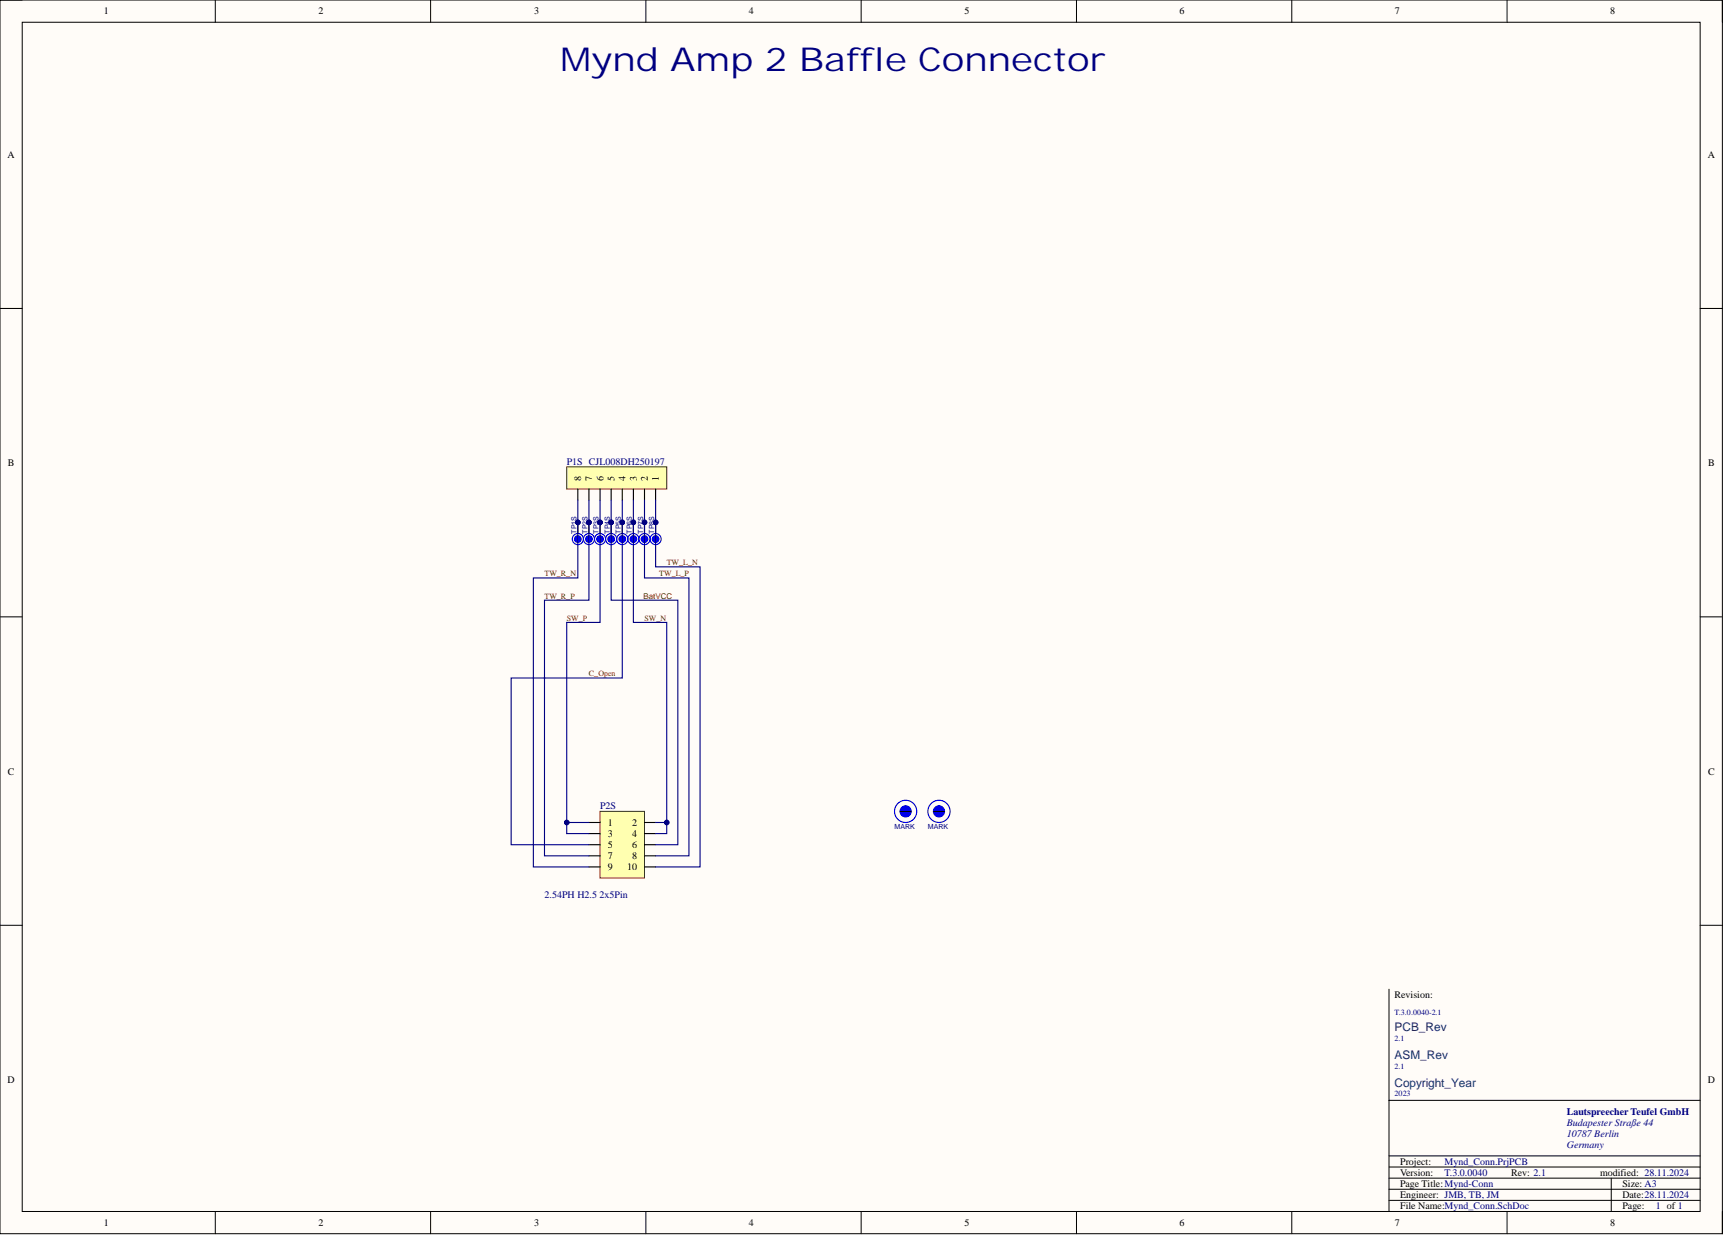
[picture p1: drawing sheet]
<svg xmlns="http://www.w3.org/2000/svg" width="393mm" height="282mm" viewBox="0 0 393 282" stroke-linecap="round" stroke-linejoin="round" font-family="sans-serif">
<path d="M0 0h392.7v281.3h-392.7z" fill-rule="evenodd" fill="#fffcf8"/>
<path d="M0 0h392.7v281.3h-392.7z" fill="none" stroke="#000" stroke-width=".23"/>
<path d="M5.1 5.1h382.6v271.2h-382.6z" fill-rule="evenodd" fill="#fffcf8"/>
<g fill="none" stroke="#000" stroke-width=".23">
<path d="M0 0h5.1M5.1 5.1h382.6v271.2h-382.6zM49.1 0v5.1M98.2 0v5.1M147.3 0v5.1M196.4 0v5.1M245.5 0v5.1M294.6 0v5.1M343.7 0v5.1M387.7 0h5v5.1M0 70.3h5.1M387.7 70.3h5"/>
<path d="M0 140.7h5.1M387.7 140.7h5M0 211h5.1M387.7 211h5M316.7 225.6v50.7M316.7 250.9h71M49.1 276.3v5M98.2 276.3v5M147.3 276.3v5M196.4 276.3v5M245.5 276.3v5M294.6 276.3v5"/>
<path d="M316.7 266.1h71M316.7 268.7h71M316.7 271.2h71M316.7 273.7h71M316.7 263.6h71M343.7 276.3v5M367.4 268.7v7.6M392.7 276.3v5"/>
</g>
<path d="M129.2 106.5h22.8v5h-22.8z" fill-rule="evenodd" fill="#ffffb0"/>
<path d="M129.2 106.5h22.8v5h-22.8z" fill="none" stroke="#800000" stroke-width=".23"/>
<path d="M131.8 111.5v2.6M134.3 111.5v2.6M136.8 111.5v2.6M139.4 111.5v2.6M141.9 111.5v2.6M144.4 111.5v2.6M147 111.5v2.6M149.5 111.5v2.6" fill="none" stroke="#000" stroke-width=".25"/>
<path d="M136.8 185h10.2v15.2h-10.2z" fill-rule="evenodd" fill="#ffffb0"/>
<path d="M136.8 185h10.2v15.2h-10.2z" fill="none" stroke="#800000" stroke-width=".23"/>
<path d="M134.3 187.6h2.5M134.3 190.1h2.5M134.3 192.6h2.5M134.3 195.2h2.5M134.3 197.7h2.5M147 187.6h2.5M147 190.1h2.5M147 192.6h2.5M147 195.2h2.5M147 197.7h2.5" fill="none" stroke="#000" stroke-width=".25"/>
<circle cx="206.5" cy="185" r="2.54" fill="none" stroke="#00f" stroke-width=".25"/>
<circle cx="206.5" cy="185" r="1.27" fill="#00f"/>
<g fill="none" stroke="#00f" stroke-width=".25">
<circle cx="206.5" cy="185" r="1.27"/>
<circle cx="214.1" cy="185" r="2.54"/>
</g>
<path d="M205.2 185h2.6" fill="none" stroke="#000" stroke-width=".25"/>
<circle cx="214.1" cy="185" r="1.27" fill="#00f"/>
<g fill="none" stroke="#00f" stroke-width=".25">
<circle cx="131.8" cy="122.9" r="1.27"/>
<circle cx="214.1" cy="185" r="1.27"/>
</g>
<path d="M212.8 185h2.6" fill="none" stroke="#000" stroke-width=".25"/>
<circle cx="131.8" cy="122.9" r=".76" fill="#00f"/>
<g fill="none" stroke="#00f" stroke-width=".25">
<circle cx="131.8" cy="122.9" r=".76"/>
<circle cx="134.3" cy="122.9" r="1.27"/>
</g>
<circle cx="134.3" cy="122.9" r=".76" fill="#00f"/>
<g fill="none" stroke="#00f" stroke-width=".25">
<circle cx="134.3" cy="122.9" r=".76"/>
<circle cx="136.8" cy="122.9" r="1.27"/>
</g>
<circle cx="136.8" cy="122.9" r=".76" fill="#00f"/>
<g fill="none" stroke="#00f" stroke-width=".25">
<circle cx="136.8" cy="122.9" r=".76"/>
<circle cx="139.4" cy="122.9" r="1.27"/>
</g>
<circle cx="139.4" cy="122.9" r=".76" fill="#00f"/>
<g fill="none" stroke="#00f" stroke-width=".25">
<circle cx="139.4" cy="122.9" r=".76"/>
<circle cx="141.9" cy="122.9" r="1.27"/>
</g>
<circle cx="141.9" cy="122.9" r=".76" fill="#00f"/>
<g fill="none" stroke="#00f" stroke-width=".25">
<circle cx="141.9" cy="122.9" r=".76"/>
<circle cx="144.4" cy="122.9" r="1.27"/>
</g>
<circle cx="144.4" cy="122.9" r=".76" fill="#00f"/>
<g fill="none" stroke="#00f" stroke-width=".25">
<circle cx="144.4" cy="122.9" r=".76"/>
<circle cx="147" cy="122.9" r="1.27"/>
</g>
<circle cx="147" cy="122.9" r=".76" fill="#00f"/>
<g fill="none" stroke="#00f" stroke-width=".25">
<circle cx="147" cy="122.9" r=".76"/>
<circle cx="149.5" cy="122.9" r="1.27"/>
</g>
<circle cx="149.5" cy="122.9" r=".76" fill="#00f"/>
<circle cx="149.5" cy="122.9" r=".76" fill="none" stroke="#00f" stroke-width=".25"/>
<path d="M134.3 114.1v22.8h-10.1v58.3h10.1M141.9 114.1v40.5h-25.3v38h17.7M147 114.1v17.7h10.1v63.4h-7.6M149.5 114.1v15.2h10.1v68.4h-10.1M129.2 187.6h5.1" fill="none" stroke="#000080" stroke-width=".25"/>
<circle cx="129.2" cy="187.6" r=".51" fill="#000080"/>
<circle cx="129.2" cy="187.6" r=".51" fill="none" stroke="#000080" stroke-width=".23"/>
<path d="M131.8 114.1v17.7h-10.2v65.9h12.7M144.4 114.1v27.8h7.6v48.2h-2.5" fill="none" stroke="#000080" stroke-width=".25"/>
<circle cx="152" cy="187.6" r=".51" fill="#000080"/>
<circle cx="152" cy="187.6" r=".51" fill="none" stroke="#000080" stroke-width=".23"/>
<path d="M149.5 187.6h2.5" fill="none" stroke="#000080" stroke-width=".25"/>
<circle cx="152" cy="187.6" r=".51" fill="#000080"/>
<circle cx="152" cy="187.6" r=".51" fill="none" stroke="#000080" stroke-width=".23"/>
<path d="M136.8 114.1v27.8h-7.6v48.2h5.1M139.4 114.1v22.8h15.2v55.7h-5.1" fill="none" stroke="#000080" stroke-width=".25"/>
<circle cx="129.2" cy="187.6" r=".51" fill="#000080"/>
<circle cx="129.2" cy="187.6" r=".51" fill="none" stroke="#000080" stroke-width=".23"/>
<text font-size="7.5" fill="#000080" x="127.7" y="16.2">Mynd Amp 2 Baffle Connector</text>
<g font-size="3.5" fill="#000080">
<text x="131.2" y="121">PITP1S01</text>
<text x="133.7" y="121">PITP2S01</text>
<text x="136.5" y="121">PITP3S01</text>
<text x="139" y="121">PITP4S01</text>
<text x="141.5" y="121">PITP5S01</text>
<text x="143.9" y="121">PITP6S01</text>
<text x="146.4" y="121">PITP7S01</text>
<text x="148.9" y="121">PITP8S01</text>
</g>
<g font-size="2.7" fill="#073763">
<text x="318" y="235.1">PCB_Rev</text>
<text x="318" y="241.5">ASM_Rev</text>
<text x="318" y="247.8">Copyright_Year</text>
</g>
<g font-size="2.3">
<text x="23.7" y="3.3">1</text>
<text x="72.6" y="3.3">2</text>
<text x="121.8" y="3.3">3</text>
<text x="170.8" y="3.3">4</text>
<text x="219.9" y="3.3">5</text>
<text x="269" y="3.3">6</text>
<text x="318.1" y="3.3">7</text>
<text x="367.2" y="3.3">8</text>
<text x="1.7" y="36">A</text>
<text x="389.4" y="36">A</text>
<text x="1.8" y="106.3">B</text>
<text x="389.5" y="106.3">B</text>
<text x="132.5" y="109.8" transform="rotate(-90 132.5 109.8)">8</text>
<text x="135.1" y="109.8" transform="rotate(-90 135.1 109.8)">7</text>
<text x="137.6" y="109.8" transform="rotate(-90 137.6 109.8)">6</text>
<text x="140.1" y="109.8" transform="rotate(-90 140.1 109.8)">5</text>
<text x="142.7" y="109.8" transform="rotate(-90 142.7 109.8)">4</text>
<text x="145.2" y="109.8" transform="rotate(-90 145.2 109.8)">3</text>
<text x="147.7" y="109.8" transform="rotate(-90 147.7 109.8)">2</text>
<text x="150.3" y="109.8" transform="rotate(-90 150.3 109.8)">1</text>
<text x="1.8" y="176.6">C</text>
<text x="389.5" y="176.6">C</text>
<text x="138.6" y="188.3">1</text>
<text x="138.6" y="190.9">3</text>
<text x="144.1" y="188.3">2</text>
<text x="144.1" y="190.9">4</text>
<text x="138.6" y="193.4">5</text>
<text x="138.6" y="195.9">7</text>
<text x="144.1" y="193.4">6</text>
<text x="144.2" y="195.9">8</text>
<text x="138.6" y="198.5">9</text>
<text x="143" y="198.5">10</text>
<text x="318" y="227.6">Revision:</text>
<text x="1.7" y="247">D</text>
<text x="389.4" y="247">D</text>
<text x="319.3" y="265.6">Project:</text>
<text x="319.3" y="268.2">Version:</text>
<text x="344.6" y="268.2">Rev: 2.1</text>
<text x="364.9" y="268.2">modified: 28.11.2024</text>
<text x="319.3" y="275.8">File Name:Mynd_Conn.SchDoc</text>
<text x="319.3" y="270.7">Page Title:Mynd-Conn</text>
<text x="319.3" y="273.2">Engineer: JMB, TB, JM</text>
<text x="369.9" y="273.2">Date:28.11.2024</text>
<text x="369.9" y="275.8">Page:</text>
<text x="369.9" y="270.7">Size: A3</text>
<text x="23.7" y="279.6">1</text>
<text x="72.6" y="279.6">2</text>
<text x="121.8" y="279.6">3</text>
<text x="170.8" y="279.6">4</text>
<text x="219.9" y="279.6">5</text>
<text x="269" y="279.6">6</text>
<text x="318.1" y="279.6">7</text>
<text x="367.2" y="279.6">8</text>
</g>
<g font-size="2.3" fill="#000080">
<text x="129.2" y="106">P1S CJL008DH250197</text>
<text x="136.8" y="184.5">P2S</text>
<text x="124.2" y="204.8">2.54PH H2.5 2x5Pin</text>
<text x="357.3" y="254.2">Lautspreecher Teufel GmbH</text>
<text x="357.3" y="256.8">Budapester Straße 44</text>
<text x="357.3" y="259.3">10787 Berlin</text>
<text x="357.3" y="261.8">Germany</text>
<text x="329.4" y="265.6">Mynd_Conn.PrjPCB</text>
<text x="329.4" y="268.2">T.3.0.0040</text>
<text x="377.5" y="275.8">1 of 1</text>
</g>
<g font-size="1.8" fill="#800000">
<text x="124.2" y="131.4">TW_R_N</text>
<text x="150.3" y="131.4">TW_L_P</text>
<text x="152" y="128.9">TW_L_N</text>
<text x="124.2" y="136.5">TW_R_P</text>
<text x="146.8" y="136.5">BatVCC</text>
<text x="129.2" y="141.6">SW_P</text>
<text x="147" y="141.6">SW_N</text>
<text x="134.3" y="154.2">C_Open</text>
</g>
<g font-size="1.8" fill="#000080">
<text x="318" y="231.5">T.3.0.0040-2.1</text>
<text x="318" y="237.4">2.1</text>
<text x="318" y="243.7">2.1</text>
<text x="318" y="250">2023</text>
</g>
<g font-size="1.6" fill="#000080">
<text x="131.4" y="121.7" transform="rotate(-90 131.4 121.7)">TP1S</text>
<text x="134" y="121.7" transform="rotate(-90 134 121.7)">TP2S</text>
<text x="136.5" y="121.7" transform="rotate(-90 136.5 121.7)">TP3S</text>
<text x="139" y="121.7" transform="rotate(-90 139 121.7)">TP4S</text>
<text x="141.6" y="121.7" transform="rotate(-90 141.6 121.7)">TP5S</text>
<text x="144.1" y="121.7" transform="rotate(-90 144.1 121.7)">TP6S</text>
<text x="146.6" y="121.7" transform="rotate(-90 146.6 121.7)">TP7S</text>
<text x="149.2" y="121.7" transform="rotate(-90 149.2 121.7)">TP8S</text>
<text x="204" y="189">MARK</text>
<text x="211.6" y="189">MARK</text>
</g>
</svg>
